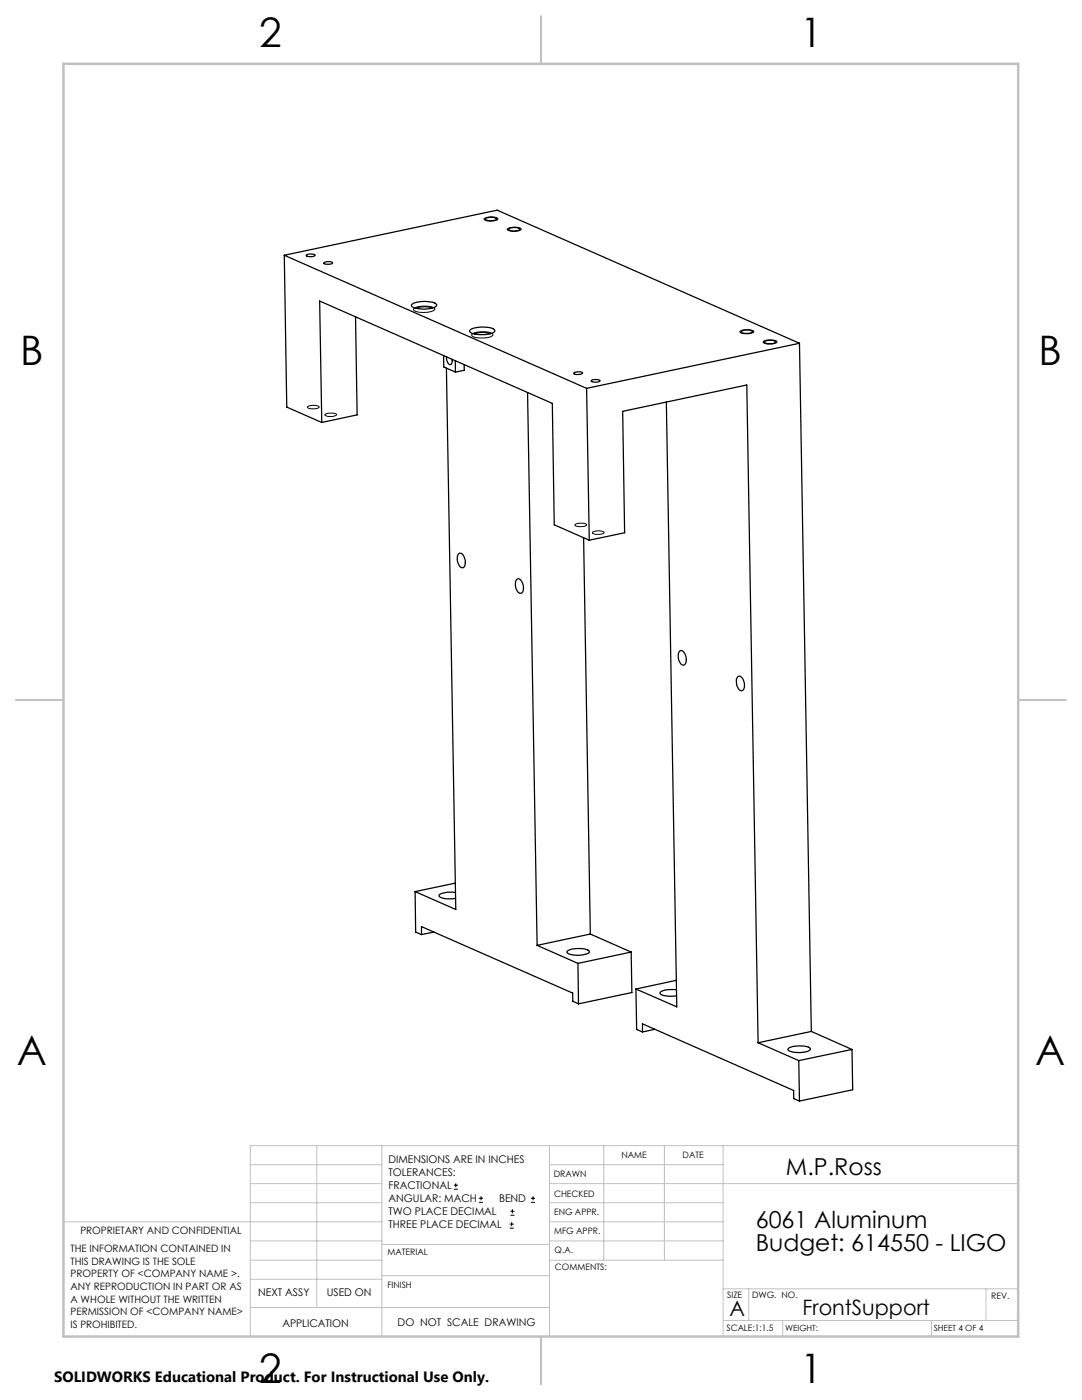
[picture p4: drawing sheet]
<svg xmlns="http://www.w3.org/2000/svg" width="216mm" height="279mm" viewBox="0 0 216 279" stroke-linecap="round" stroke-linejoin="round" font-family="sans-serif">
<g fill="none" stroke="#000" stroke-width=".2">
<path d="M96.7 43.6a2.85 2.85 0 0 1 2.6 0 1.64 1.64 0 0 1-1.7 .5l-.8-.1a.21 .21 0 0 1-.2-.2 .21 .21 0 0 1 .1-.2zM101.3 45.6a2.94 2.94 0 0 1 2.7 .1v.1a2.67 2.67 0 0 1-2.8 0zM82.5 61.6a4.6 4.6 0 0 1 4.2 0 1.89 1.89 0 0 1-1.9 .7 2.82 2.82 0 0 1-2.3-.5zM94.3 66.6a4.9 4.9 0 0 1 4 .1h.1a1.89 1.89 0 0 1-2 .8 2.7 2.7 0 0 1-2.3-.6zM147.7 66.1a2.8 2.8 0 0 1 2.7 .1 2.67 2.67 0 0 1-2.8 .1zM152.4 68.1a2.77 2.77 0 0 1 2.6 .1 2.6 2.6 0 0 1-2.7 .1zM61.4 81.2a2.19 2.19 0 0 1 2.3 0 2.09 2.09 0 0 1-2.4 0zM64.9 82.6a2.43 2.43 0 0 1 2.3 .2 2.28 2.28 0 0 1-2.4 0zM114.7 104.7a2.29 2.29 0 0 1 2.4 0 2.26 2.26 0 0 1-2.3 .2zM118.2 106.2a2.25 2.25 0 0 1 2.3 .1 2.18 2.18 0 0 1-2.3 0zM90.6 237.3h.8M90.6 236.5h.8"/>
<path d="M90.9 236.1v.9M95.6 240h.8M95.6 239.1h.8M96 238.7v.8M105.9 240h.9M105.9 239.1h.9M106.4 238.7v.8M101.7 245.1h.8M101.7 244.3h.8M101.8 242.5h.9M101.8 241.7h.9M102.1 243.9v.8"/>
<path d="M102.2 241.3v.8"/>
</g>
<g fill="none" stroke="#c0c0c0" stroke-width=".2">
<path d="M50 232.4h26.2M50 236.2h26.2M63.2 228.6v32.3M76.2 228.6v38.1M109.6 228.6v38.1M109.6 232.4h34.7M109.6 236.2h93.6M120.5 228.6v22.9M132.6 228.6v22.9M144.3 228.6v38.1M203.2 228.6h-153.2v38.1M12.7 243.8h63.5"/>
<path d="M50 251.5h26.2M50 240h26.2M50 247.7h26.2M50 255.3h26.2M76.2 254.6h33.4M76.2 248.4h33.4M109.6 251.5h34.7M109.6 243.8h34.7M109.6 240h34.7M109.6 247.7h34.7M144.3 257.2h58.9M149.4 257.2v6.3"/>
<path d="M196.7 257.2v6.3M50 260.9h59.6M144.3 263.5h58.9M156.2 263.5v3.2M185.9 263.5v3.2"/>
</g>
<path d="M108 3.2v9.5M3.1 139.7h9.6M203.2 139.7h9.5M108 266.7v9.6" fill="none" stroke="#c0c0c0" stroke-width=".25"/>
<path d="M12.7 12.7h190.5v254h-190.5z" fill="none" stroke="#c0c0c0" stroke-width=".5"/>
<g fill="none" stroke="#000" stroke-width=".25">
<path d="M56.7 50.9l42.5-9 60.3 26.6M56.7 50.9l60.4 26.6M56.7 50.9l.5 30.3 7 3.1M61.1 50.9l.7-.2h.7l.4 .2a1.35 1.35 0 0 1-1.8 0zM64.6 52.5a1.45 1.45 0 0 1 1.8 0 1.62 1.62 0 0 1-1.8 0zM96.9 43.6l1.3-.2 .7 .1 .2 .2a2.23 2.23 0 0 1-2.3 0zM101.5 45.6l1.4-.2 .7 .1 .2 .3a2.22 2.22 0 0 1-2.3 0zM70.9 63.2l.4 19.6-7.1 1.5M82.1 60.9a5.2 5.2 0 0 1 4.3-.6 .77 .77 0 0 1 .7 .7 5.1 5.1 0 0 1-4.2 .5 .77 .77 0 0 1-.8-.6zM86.2 61.5a4 4 0 0 0-3.1 .1M88.5 70.9v2.3l2.4 1.1M89.1 73.5l1.8 108-8.1-3.6"/>
<path d="M89.1 71.2v.3a1.28 1.28 0 0 0 .8 1.3 1.09 1.09 0 0 0 .3-1.1M90.8 72l.1 2.3M92.6 72.8v1.1l-1.7 .4M93.7 66a5.2 5.2 0 0 1 4.3-.6 .77 .77 0 0 1 .7 .7 5 5 0 0 1-4.2 .5l-.7-.3zM97.8 66.6a4 4 0 0 0-3.1 .1M105.3 78.4l1.9 110.3M114.5 74.4l1-.2 .7 .2a1.4 1.4 0 0 1-1.7 0zM117.1 77.5l.5 30.3M118 76a1.52 1.52 0 0 1 1.7 .1 1.52 1.52 0 0 1-1.7-.1zM148 66.1l.5-.2h.8a.7 .7 0 0 1 .9 .4 2.32 2.32 0 0 1-2.3-.1zM152.6 68.2l.5-.3h.9a.69 .69 0 0 1 .8 .4 2.33 2.33 0 0 1-2.3 0zM159.5 68.5l-42.4 9"/>
<path d="M159.5 68.5l2.4 137.3M64.2 84.3l-.4-24.2 46.4 20.4 .4 24.2 7 3.1M133 80.2l2 120.7-8.1-3.5M91.5 110.5l.3-.1a1.79 1.79 0 0 1 1 2.2l-.3 .6a.7 .7 0 0 1-.9-.4 2.11 2.11 0 0 1-.1-2.3zM103.2 115.6l.2-.1a1.93 1.93 0 0 1 .7 2.8l-.2 .1a1.79 1.79 0 0 1-1-2.2zM116.5 107.3l1.3 79.1M117.6 107.8l7-1.5-.4-24.2 24.8-5.3 2.3 131.3M135.6 129.9l.3-.1a1.93 1.93 0 0 1 .7 2.8l-.2 .2a1.79 1.79 0 0 1-1-2.3zM147.2 135a.84 .84 0 0 1 1.2 .9 1.51 1.51 0 0 1-.4 2 1.84 1.84 0 0 1-1.1-2.3zM82.8 177.9l.1 8.1 1.2 .5M90.8 176.2l-8 1.7M90.9 178.1a4.7 4.7 0 0 0-3.3 .5v.2a3.8 3.8 0 0 0 3.3 .5"/>
<path d="M84.1 186.5v-1.6l30.2 13.3v1.6l1.1 .5M86.6 186l-2.5 .5M107.2 188.7l8.1 3.6M113.2 189.9a5 5 0 0 1 4.3-.2l.1 .2a2.11 2.11 0 0 1-2.1 .7h-1.2a1.57 1.57 0 0 1-1.2-.6zM115.3 192.3l.1 8M117.8 186.4l-10.6 2.3M117.8 186.4l8.1 3.6M125.9 190l.2 8.1-10.7 2.2M125.9 190l-10.6 2.3M126.9 197.4l.1 8.1 1.2 .5M134.9 195.7l-8 1.7M135 197.5a4.9 4.9 0 0 0-3.3 .5v.2a2.71 2.71 0 0 0 2.4 .6l.9-.1"/>
<path d="M128.2 206v-1.7l30.2 13.3v1.7l1.1 .4M130.7 205.4l-2.5 .6M151.3 208.1l8.1 3.6M157.3 209.3a5 5 0 0 1 4.3-.1l.1 .1a1.05 1.05 0 0 1-1 .6 4.2 4.2 0 0 1-3.5-.4zM159.4 211.7l.1 8M161.9 205.8l-10.6 2.3M161.9 205.8l8.1 3.6M170 209.4l-10.6 2.3M170 209.4l.1 8.1-10.6 2.2"/>
</g>
<g font-size="8.1">
<text x="51.7" y="9.3">2</text>
<text x="159.7" y="9.3">1</text>
<text x="4" y="72.8">B</text>
<text x="207.2" y="72.8">B</text>
<text x="3.3" y="212.5">A</text>
<text x="206.5" y="212.5">A</text>
<text x="51.7" y="276">2</text>
<text x="159.7" y="276">1</text>
</g>
<g font-size="4.7">
<text x="156.8" y="234.4">M.P.Ross</text>
<text x="150.8" y="245.1">6061 Aluminum</text>
<text x="150.8" y="249.6">Budget: 614550 - LIGO</text>
</g>
<g font-size="4.2">
<text x="145.6" y="262.7">A</text>
<text x="160.1" y="262.4">FrontSupport</text>
</g>
<text font-size="3" x="10.8" y="275.7">SOLIDWORKS Educational Product. For Instructional Use Only.</text>
<g font-size="2.1">
<text x="77.5" y="232.2">DIMENSIONS ARE IN INCHES</text>
<text x="77.5" y="234.7">TOLERANCES:</text>
<text x="77.5" y="237.3">FRACTIONAL</text>
<text x="77.5" y="239.9">ANGULAR: MACH</text>
<text x="99.6" y="239.9">BEND</text>
<text x="77.5" y="242.5">TWO PLACE DECIMAL</text>
<text x="77.5" y="245.1">THREE PLACE DECIMAL</text>
<text x="51.5" y="258.7">NEXT ASSY</text>
<text x="65.2" y="258.6">USED ON</text>
<text x="56.3" y="264.8">APPLICATION</text>
<text x="79.3" y="264.6">DO NOT SCALE DRAWING</text>
</g>
<g font-size="2">
<text x="14.1" y="249.9">THE INFORMATION CONTAINED IN</text>
<text x="16" y="246.3">PROPRIETARY AND CONFIDENTIAL</text>
<text x="14.1" y="252.4">THIS DRAWING IS THE SOLE</text>
<text x="14.1" y="254.9">PROPERTY OF &lt;COMPANY NAME &gt;.</text>
<text x="14.1" y="257.4">ANY REPRODUCTION IN PART OR AS</text>
<text x="14.1" y="260">A WHOLE WITHOUT THE WRITTEN</text>
<text x="14.1" y="262.5">PERMISSION OF &lt;COMPANY NAME&gt;</text>
<text x="14.1" y="265">IS PROHIBITED.</text>
</g>
<g font-size="1.8">
<text x="124" y="231.1">NAME</text>
<text x="136.2" y="231.1">DATE</text>
<text x="110.5" y="234.8">DRAWN</text>
<text x="110.5" y="238.9">CHECKED</text>
<text x="110.6" y="242.5">ENG APPR.</text>
<text x="77.3" y="250.5">MATERIAL</text>
<text x="110.6" y="246.3">MFG APPR.</text>
<text x="110.7" y="250">Q.A.</text>
<text x="77.3" y="257">FINISH</text>
<text x="110.7" y="253.5">COMMENTS:</text>
<text x="145.1" y="259">SIZE</text>
<text x="150.1" y="259.1">DWG. NO.</text>
<text x="197.8" y="259.2">REV.</text>
<text x="145" y="265.7">SCALE:1:1.5</text>
</g>
<g font-size="1.7">
<text x="156.7" y="265.7">WEIGHT:</text>
<text x="186.3" y="265.7">SHEET 4 OF 4</text>
</g>
</svg>
